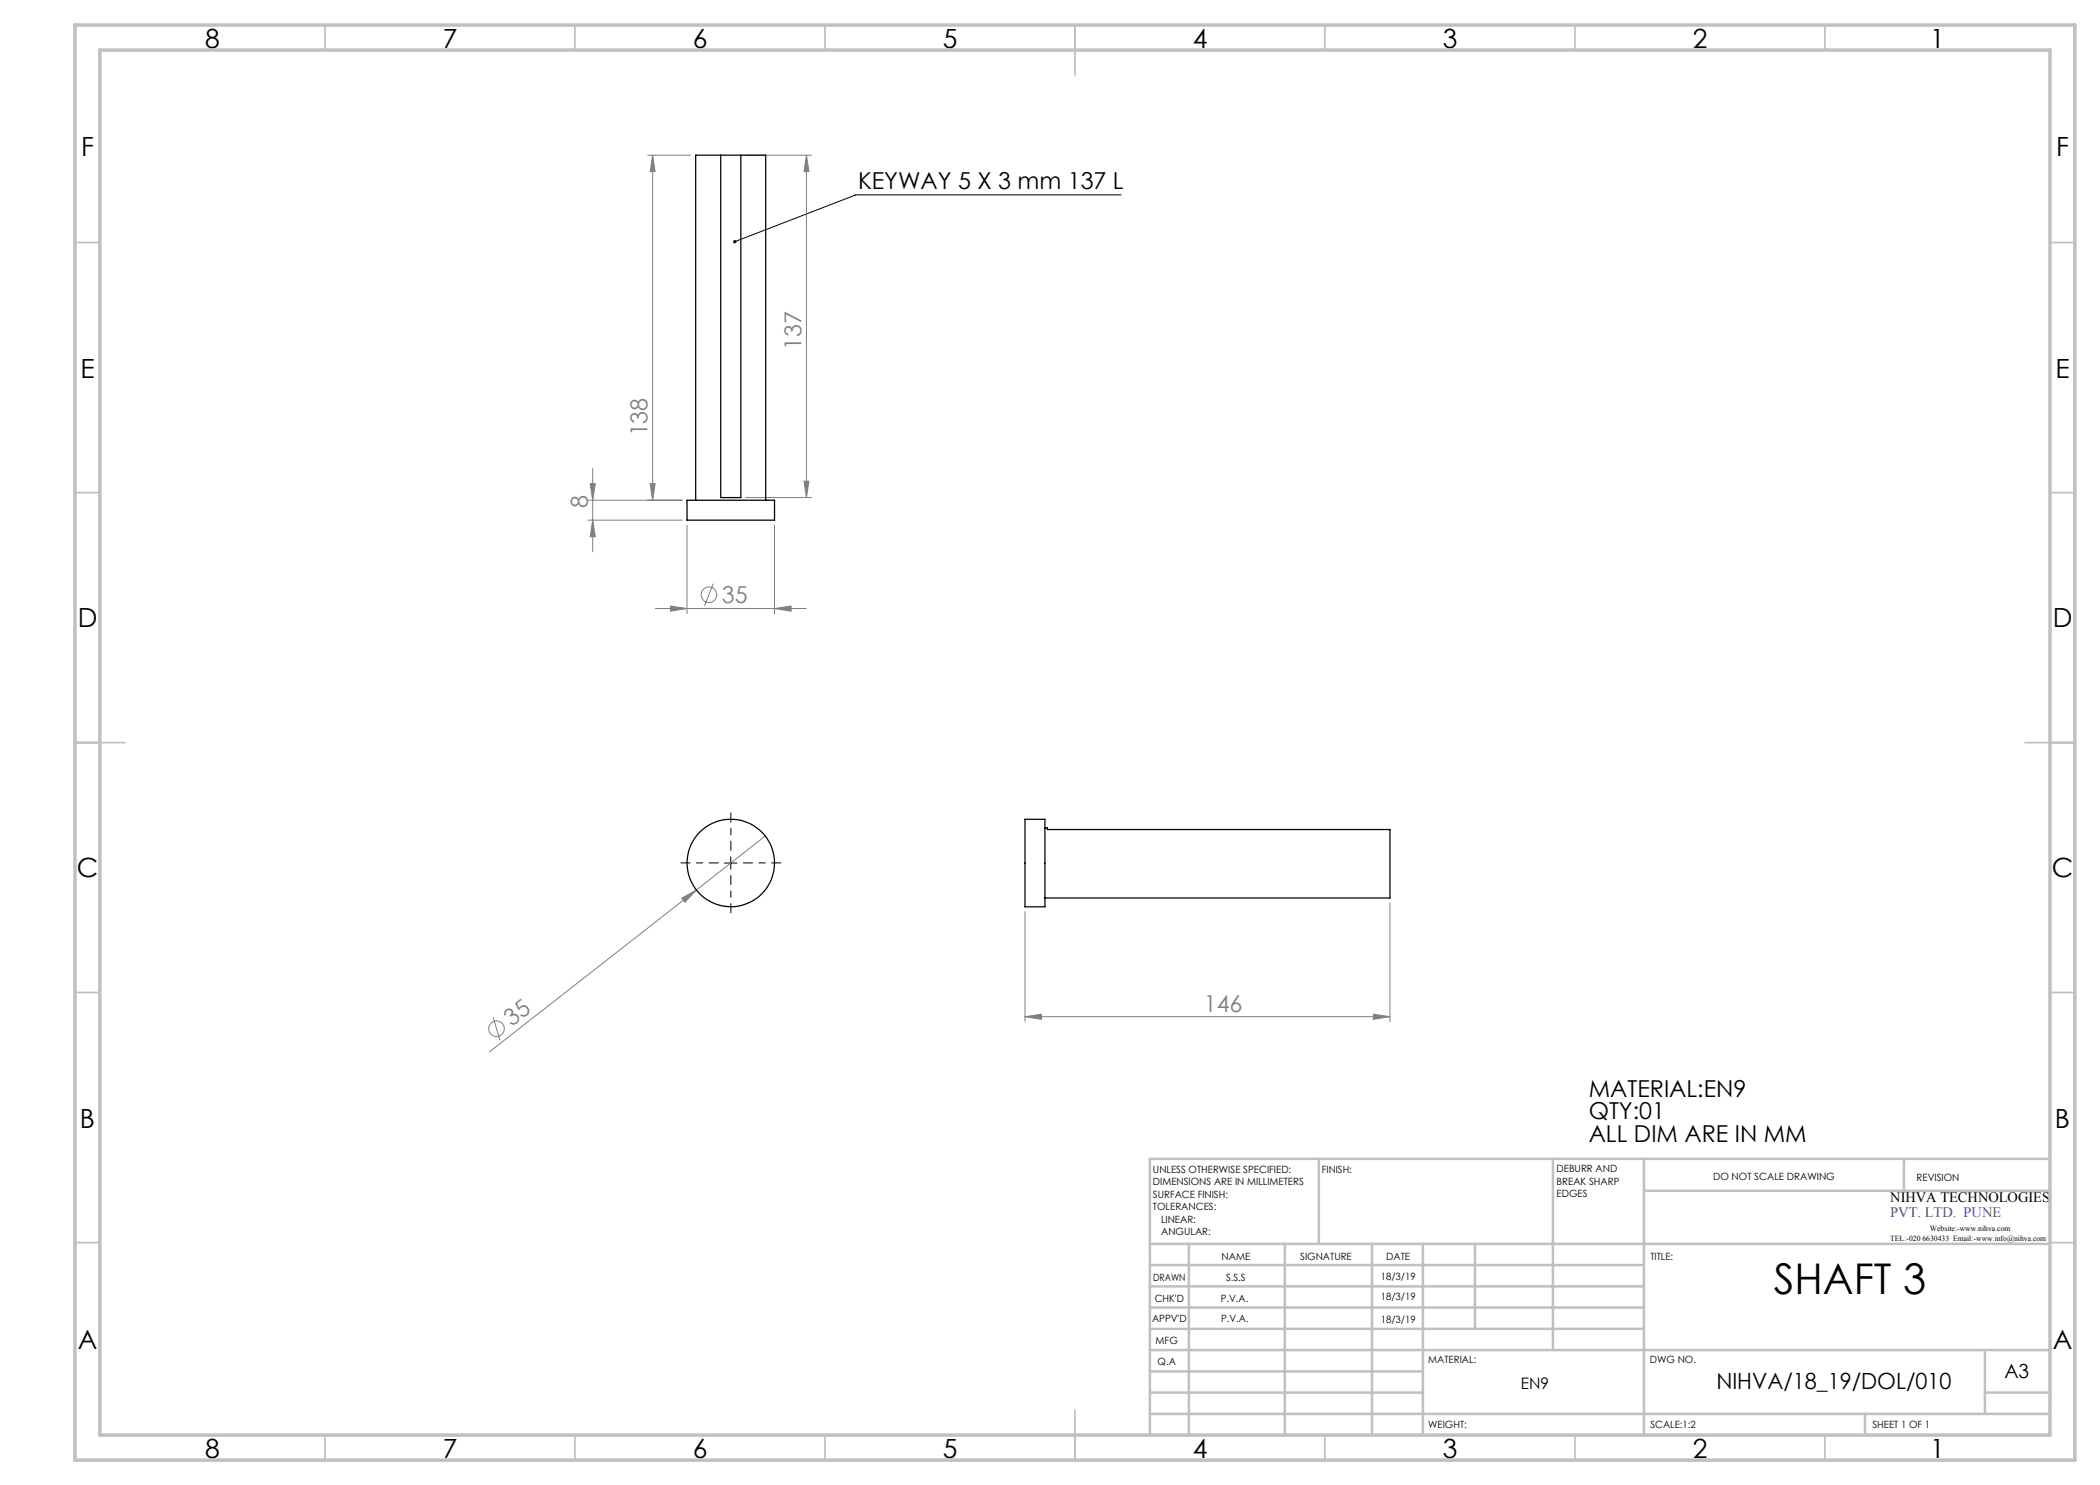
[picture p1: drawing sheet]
<svg xmlns="http://www.w3.org/2000/svg" width="420mm" height="297mm" viewBox="0 0 420 297" stroke-linecap="round" stroke-linejoin="round" font-family="sans-serif">
<g fill="none" stroke="#808080" stroke-width=".2">
<path d="M129.5 31h8.6M130.5 31l.5 3.3h-1zM130.5 31v69M149.2 31h13.1M161.3 31v68.5M161.3 31l.5 3.3h-1zM118 96.7h1.1l-.6 3.3zM118.5 93.7v16.7M130 96.7h1l-.5 3.3zM149.2 99.5h13.1M160.8 96.2h1l-.5 3.3zM117.5 100h18.9"/>
<path d="M117.5 104h18.9M118.5 104l.6 3.3h-1.1zM137.4 105v17.7M142.7 116.7l-1.8 4.5M154.9 105v17.7M131.1 121.7h30.2M134.1 121.2l3.3 .5-3.3 .5zM154.9 121.7l3.3-.5v1zM136.3 179.6l3-1.6-2.3 2.4zM139.3 178l-41.4 32.4M153 167.2l-13.7 10.8M205 182.3v22.1"/>
<path d="M278 180.6v23.8M98.6 203.4l1.4 4.6M205 203.3l3.3-.5v1.1zM205 203.3h73M274.7 202.8l3.3 .5-3.3 .6z"/>
<circle cx="141.8" cy="119" r="1.55"/>
<circle cx="99.3" cy="205.7" r="1.55"/>
</g>
<path d="M143.7 172.6h-7.5M146.2 170.1v-7.5M146.2 175.1v7.5M148.7 172.6h7.5" fill="none" stroke="#000" stroke-width=".2" stroke-dasharray="15.2 1.3 1.3 1.3" stroke-dashoffset="13.4"/>
<path d="M224.2 39h-53l-24.2 9.3M144.9 172.6h2.5M146.2 171.3v2.5" fill="none" stroke="#000" stroke-width=".2"/>
<g fill="none" stroke="#c0c0c0" stroke-width=".35">
<path d="M65 5v5M115 5v5M165 5v5M215 5v10M265 5v5M315 5v5M365 5v5M15 48.5h5M410 48.5h5M15 98.5h5M410 98.5h5M15 148.5h10"/>
<path d="M405 148.5h10M15 198.5h5M410 198.5h5M15 248.5h5M410 248.5h5M65 287v5M115 287v5M165 287v5M215 282v10M265 287v5M315 287v5M365 287v5"/>
</g>
<g fill="none" stroke="#c0c0c0" stroke-width=".5">
<path d="M263.8 231.8v17M310.6 231.8v38.2M328.8 231.8v55.2M328.8 238.2h81.2M380.8 231.8v6.4M410 231.8h-180v55.2M230 248.8h180M230 257.3h98.8M230 253h98.8M237.8 248.8v38.2M257 248.8v38.2M274.4 248.8v38.2"/>
<path d="M284.6 248.8v38.2M295 248.8v17M230 265.8h98.8M230 261.5h98.8M230 278.5h54.6M230 274.3h54.6M230 270h180M397 278.5h13M397 270v12.8M230 282.8h180M373 282.8v4.2"/>
</g>
<path d="M15 5h400v287h-400zM20 10h390v277h-390z" fill="none" stroke="#c0c0c0" stroke-width=".7"/>
<path d="M146.8 48.1a.34 .34 0 0 1 .4 .1 .34 .34 0 0 1-.1 .4 .34 .34 0 0 1-.5-.1l.4-.2-.4 .2z" fill="#000"/>
<g fill="#808080">
<path d="M136.3 179.6l3-1.6-2.3 2.4z"/>
<path d="M154.9 121.7l3.3-.5v1zM134.1 121.2l3.3 .5-3.3 .5z"/>
<path d="M205 203.3l3.3-.5v1.1zM274.7 202.8l3.3 .5-3.3 .6z"/>
<path d="M160.8 96.2h1l-.5 3.3zM161.3 31l.5 3.3h-1z"/>
<path d="M118 96.7h1.1l-.6 3.3zM118.5 104l.6 3.3h-1.1zM130.5 31l.5 3.3h-1zM130 96.7h1l-.5 3.3z"/>
</g>
<g fill="none" stroke="#000" stroke-width=".25">
<path d="M144.1 31v68.5h4.1v-68.5M144.1 31h-5v69M144.1 31h4.1M148.2 31h4.9v69M137.4 100h17.5v4h-17.5zM205 163.9h4v17.5h-4zM209 165.6h.5v.3h68.5v13.7h-69"/>
<circle cx="146.2" cy="172.6" r="8.7"/>
</g>
<text font-size="8.5" x="354.8" y="258.8">SHAFT 3</text>
<g font-size="5.3">
<text x="41" y="9.5">8</text>
<text x="88.5" y="9.5">7</text>
<text x="138.5" y="9.5">6</text>
<text x="188.5" y="9.5">5</text>
<text x="238.5" y="9.5">4</text>
<text x="288.5" y="9.5">3</text>
<text x="338.5" y="9.5">2</text>
<text x="386" y="9.5">1</text>
<text x="16.2" y="31.3">F</text>
<text x="411.2" y="31.3">F</text>
<text x="16.1" y="75.5">E</text>
<text x="411.1" y="75.5">E</text>
<text x="15.5" y="125.5">D</text>
<text x="410.5" y="125.5">D</text>
<text x="15.4" y="175.5">C</text>
<text x="410.4" y="175.5">C</text>
<text x="16" y="225.5">B</text>
<text x="411" y="225.5">B</text>
<text x="15.5" y="269.8">A</text>
<text x="410.5" y="269.8">A</text>
<text x="41" y="291.5">8</text>
<text x="88.5" y="291.5">7</text>
<text x="138.5" y="291.5">6</text>
<text x="188.5" y="291.5">5</text>
<text x="238.5" y="291.5">4</text>
<text x="288.5" y="291.5">3</text>
<text x="338.5" y="291.5">2</text>
<text x="386" y="291.5">1</text>
</g>
<g font-size="4.7">
<text x="171.6" y="37.9">KEYWAY 5 X 3 mm 137 L</text>
<text x="317.7" y="219.4">MATERIAL:EN9</text>
<text x="317.7" y="223.9">QTY:01</text>
<text x="317.7" y="228.4">ALL DIM ARE IN MM</text>
</g>
<g font-size="4.7" fill="#808080">
<text x="160.3" y="70" transform="rotate(-90 160.3 70)">137</text>
<text x="129.5" y="87.3" transform="rotate(-90 129.5 87.3)">138</text>
<text x="117.5" y="101.5" transform="rotate(-90 117.5 101.5)">8</text>
<text x="144.4" y="120.6">35</text>
<text x="240.7" y="202.3">146</text>
<text x="102.4" y="205.5" transform="rotate(-38 102.4 205.5)">35</text>
</g>
<text font-size="4.5" x="343.3" y="277.8">NIHVA/18_19/DOL/010</text>
<text font-size="3.9" x="400.9" y="275.5">A3</text>
<text font-size="3.2" x="304.2" y="277.9">EN9</text>
<text font-size="2.9" x="378.1" y="240.4">NIHVA TECHNOLOGIES</text>
<text font-size="2.9" fill="#00f" x="378.1" y="243.4">PVT. LTD. PUNE</text>
<g font-size="2">
<text x="230.6" y="234.6">UNLESS OTHERWISE SPECIFIED:</text>
<text x="230.6" y="237.1">DIMENSIONS ARE IN MILLIMETERS</text>
<text x="230.6" y="239.6">SURFACE FINISH:</text>
<text x="264.4" y="234.6">FINISH:</text>
<text x="311.3" y="234.5">DEBURR AND</text>
<text x="311.3" y="237">BREAK SHARP</text>
<text x="311.3" y="239.5">EDGES</text>
<text x="342.6" y="236">DO NOT SCALE DRAWING</text>
<text x="383.3" y="236.2">REVISION</text>
<text x="230.6" y="242.1">TOLERANCES:</text>
<text x="232.2" y="244.6">LINEAR:</text>
<text x="232.2" y="247.1">ANGULAR:</text>
<text x="244.3" y="252">NAME</text>
<text x="260" y="251.9">SIGNATURE</text>
<text x="277.2" y="251.9">DATE</text>
<text x="330.1" y="251.9">TITLE:</text>
<text x="230.6" y="256.1">DRAWN</text>
<text x="245.2" y="256.1">S.S.S</text>
<text x="276.1" y="255.9">18/3/19</text>
<text x="230.9" y="260.3">CHK'D</text>
<text x="244.1" y="260.3">P.V.A.</text>
<text x="276.1" y="260">18/3/19</text>
<text x="230.4" y="264.4">APPV'D</text>
<text x="231.1" y="268.8">MFG</text>
<text x="244.2" y="264.4">P.V.A.</text>
<text x="276.1" y="264.6">18/3/19</text>
<text x="231.5" y="273">Q.A</text>
<text x="285.6" y="272.5">MATERIAL:</text>
<text x="330" y="272.5">DWG NO.</text>
<text x="285.6" y="285.5">WEIGHT:</text>
<text x="330.1" y="285.6">SCALE:1:2</text>
<text x="374.5" y="285.6">SHEET 1 OF 1</text>
</g>
<g font-size="1.6">
<text x="378.1" y="248.2">TEL:-020 6630433 Email:-www.info@nihva.com</text>
<text x="386" y="246.1">Website:-www.nihva.com</text>
</g>
</svg>
